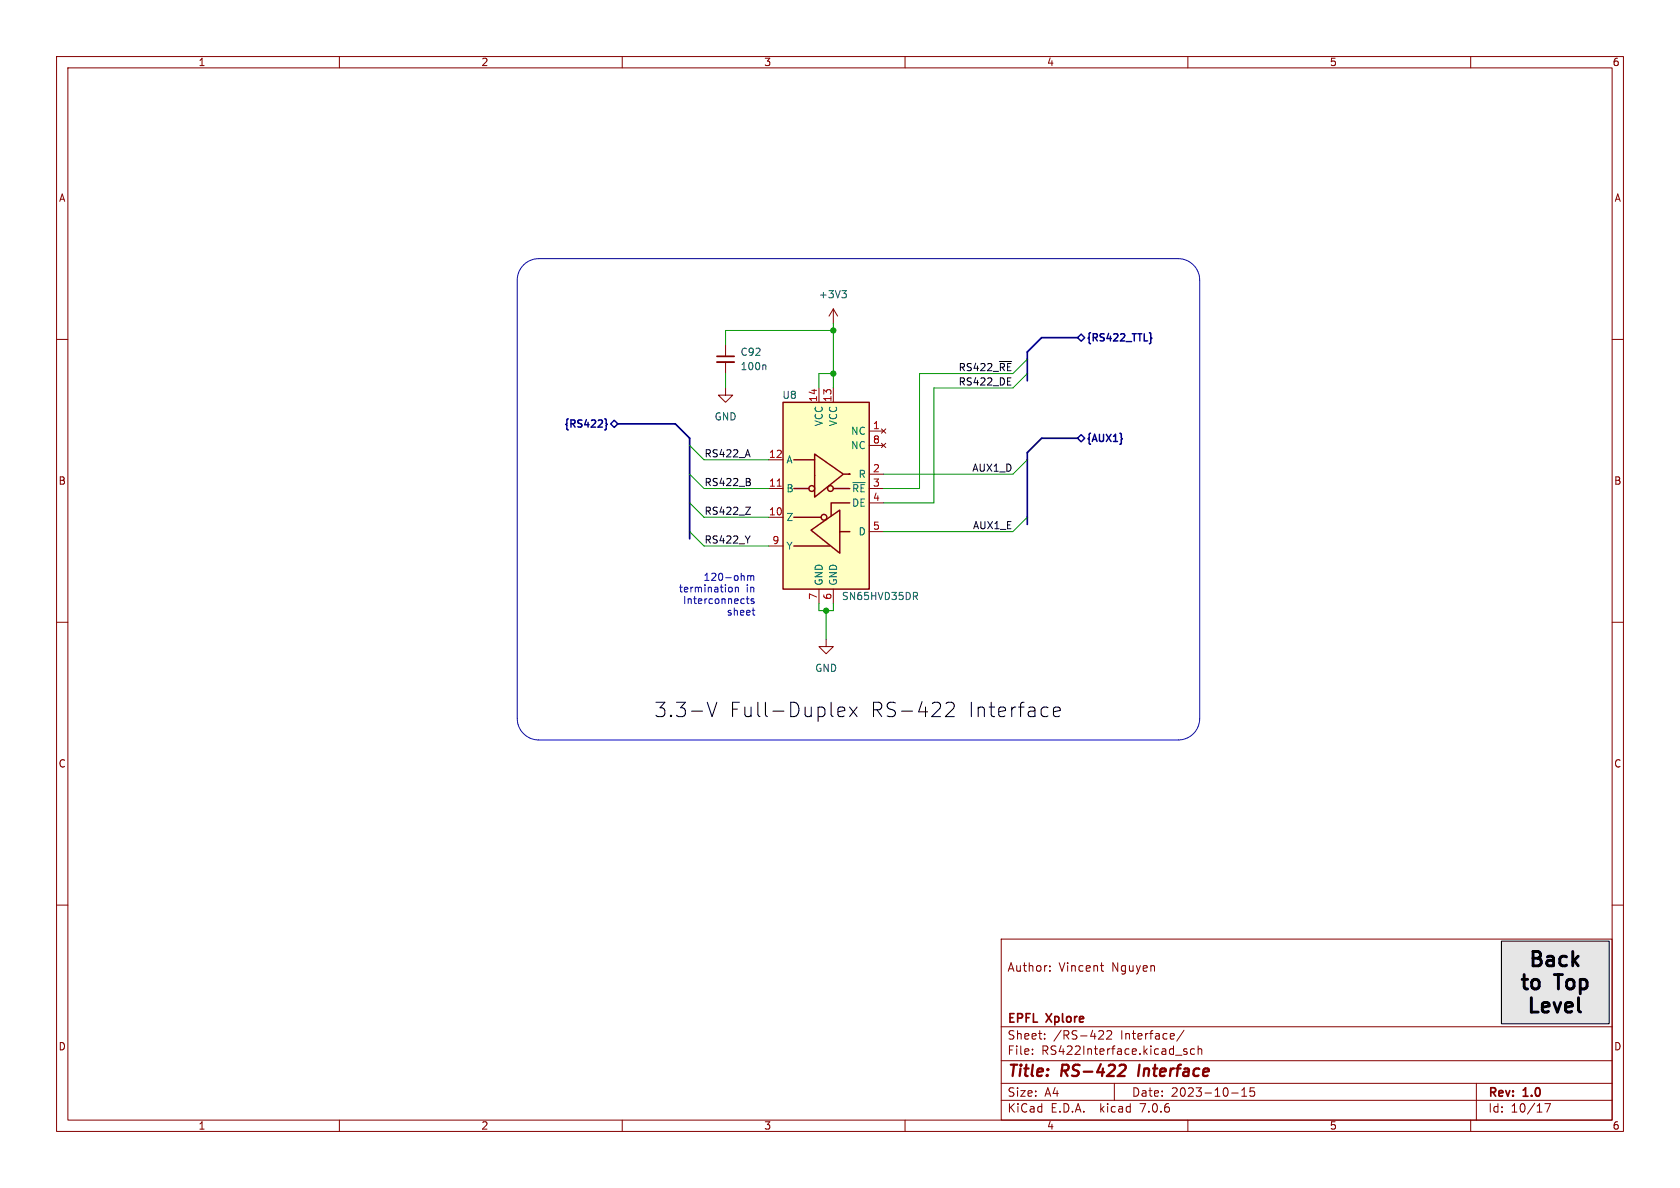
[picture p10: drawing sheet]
<svg xmlns="http://www.w3.org/2000/svg" width="297mm" height="210mm" viewBox="0 0 297 210" stroke-linecap="round" stroke-linejoin="round" font-family="sans-serif">
<g fill="none" stroke="#840000" stroke-width=".18">
<path d="M10 10h277v190h-277zM12 12h273v186h-273zM60 10v2M110 10v2M160 10v2M210 10v2M260 10v2M10 60h2M147.3 54.6v2.6M147.3 54.6l-.7 1.3M147.3 54.6l.8 1.3M285 60h2"/>
<path d="M128.3 68.6v1.3h1.2l-1.2 1.2-1.3-1.2h1.3M128.3 61v2M128.3 64v2M144.8 68.6v2.5M147.3 68.6v2.5M153.7 76.2h2.5M153.7 78.7h2.5M155.8 75.8l.8 .8M155.8 78.4l.8 .7M156.6 75.8l-.8 .8M156.6 78.4l-.8 .7M135.9 91.4h2.5"/>
<path d="M135.9 86.4h2.5M135.9 81.3h2.5M135.9 96.5h2.5M153.7 86.4h2.5M153.7 83.8h2.5M153.7 88.9h2.5M153.7 94h2.5M10 110h2M144.8 104.1v2.6M146 113v1.3h1.3l-1.3 1.3-1.2-1.3h1.2M147.3 104.1v2.6M285 110h2"/>
<path d="M10 160h2M285 160h2M177 166h108v32h-108zM185.6 171.6v.1M185.6 170.8v.1M194.5 170.7h.6M194.7 171.5l.4 .2M60 198v2M110 198v2M160 198v2M177 194.5h108M177 191.5h108"/>
<path d="M177 187.5h108M177 181.5h108M182.5 186.3v.1M182.5 185.5v.1M184.7 183.6v.1M184.7 182.8v.1M194.5 182.2l.5 .1 .1 .3-.9 1.1h.9M195.7 182.3l.5-.1 .3 .1v.3l-.9 1.1h.9M197 191.5v3M209.3 182.1l-1.3 2M209.8 185.5l-.3-.1-.3 .2 .1 .2 .5 .2v.3h-.6M210 198v2"/>
<path d="M211.2 185.5l-.5-.1-.2 .3v.4l.1 .2h.6M211.8 185.5l.2-.1 .4 .1 .1 .9M211.8 184.9v1.5M217.7 193.2h1.2M219.5 193.8h.9M219.5 192.7l.5-.4v1.5M221.7 192.3h-.7v.7l.2-.1h.5l.1 .3-.1 .5-.2 .1-.5-.1M260 198v2M261 191.5v6.5M273.1 195.1h1l-.6 1.5"/>
</g>
<path d="M198 188.3l.7-.1a.45 .45 0 0 1 .3 .6l-.1 .3-1.3 1.1h1.2M201.5 188.2l-.3 2" fill="none" stroke="#840000" stroke-width=".4"/>
<path d="M265.4 166.4h19.1v14.6h-19.1z" fill="#e6e6e6" stroke="#e6e6e6" stroke-width=".18"/>
<path d="M126.7 64h3.1" fill="none" stroke="#840000" stroke-width=".33"/>
<path d="M126.7 63h3.1" fill="none" stroke="#840000" stroke-width=".3"/>
<path d="M148.8 51.4h.8l-.4 .5M149.4 51.9l.2 .2v.3l-.2 .2M135.2 64.5l.2 .2v.7M150.8 85.3h2.1M161.8 105.4l.4 .6M162 104.7l.2 .3-.1 .3-.1 .1" fill="none" stroke="#006464" stroke-width=".18"/>
<path d="M138.4 71.1h15.3v33h-15.3z" fill="#ffffc2" stroke="#ffffc2" stroke-width=".18"/>
<g fill="none" stroke="#840000" stroke-width=".25">
<path d="M138.4 71.1h15.3v33h-15.3zM140.3 86.4h2.7M140.3 96.5h6.4M140.3 91.4h4.9M140.3 81.3h3.7M143.4 93.7l5.1-3.5v7.6zM144 80.3l5.1 3.5-5.1 4.1zM147.3 86.4h2.9M148.6 94h1.6M149.2 83.8h1h-.1M150.2 88.9h-3.3v2.3"/>
<circle cx="143.5" cy="86.4" r=".51"/>
<circle cx="145.7" cy="91.4" r=".51"/>
<circle cx="146.8" cy="86.4" r=".51"/>
</g>
<path d="M137.4 85.9h.7" fill="none" stroke="#a90000" stroke-width=".18"/>
<path d="M190.5 59.7l.6-.6 .7 .6-.7 .6zM203.5 59.7l.1 .1h-.1M106.9 74.1l.3 .1v.6l.2 .2-.2 .2v.6l-.3 .2M108.6 74.3l.6 .6-.6 .7-.7-.7zM190.5 77.5l.6-.7 .7 .7-.7 .6z" fill="none" stroke="#000084" stroke-width=".25"/>
<path d="M178.1 68.1h.6M178.1 66.8h.6M131.8 89.7h.9l-.9 1.2h.9M132.5 85.2l.2 .2-.2 .4M132.5 84.7v.4" fill="none" stroke="#0f0f0f" stroke-width=".18"/>
<path d="M125 124.1l.9 2.6 .8-2.6M148.1 125.8l1.2-.2-.1-.5-.7-.1-.4 .4v.9l.2 .3 .2 .1 .7-.1M150.2 125l1.3 1.7M151.5 125l-1.3 1.7M167.2 124.4l.4-.3h.6a.69 .69 0 0 1 .4 1.1l-1.5 1.5h1.6M186.2 125.8l1.2-.2-.1-.5-.7-.1-.4 .4v.9l.2 .3 .2 .1 .7-.1M265.4 166.4h19.1v14.6h-19.1z" fill="none" stroke="#000" stroke-width=".18"/>
<g fill="none" stroke="#0000c2" stroke-width=".18">
<path d="M92.6 46.8a3.8 3.8 0 0 1 2.6-1.1h113.1a3.8 3.8 0 0 1 3.8 3.8v77.5a3.8 3.8 0 0 1-3.8 3.8h-113.1a3.8 3.8 0 0 1-3.8-3.8v-77.5a3.8 3.8 0 0 1 1.2-2.7zM129 103.8l.3 .1 .2 .1-.1 .5-.4 .1M130 103.9l.2-.1 .3 .1v.7M130 103.8v.8M131.9 105.8h.5M132.1 105.4v1.1l.3 .2M132.2 101.8v.8M132.2 101.9l.3-.1 .2 .1M132.7 101.9l.2-.1h.3l.1 .8M132.7 101.9v.7M133 107.9h.4M133.2 108.7h.2"/>
<path d="M133.3 105.9l-.3-.1-.2 .2v.2l.5 .1v.3h-.5"/>
</g>
<path d="M190.5 59.7h-6.4l-2.5 2.5v5.1M109.2 74.9h10.2l2.5 2.6v17.8M190.5 77.5h-6.4l-2.5 2.5v12.7" fill="none" stroke="#000084" stroke-width=".3"/>
<g fill="none" stroke="#009600" stroke-width=".18">
<path d="M147.3 58.4h-19v2.6M147.3 57.2v11.4M121.9 78.7l2.6 2.6h11.4M128.3 66v2.6M147.3 66h-2.5v2.6M181.6 63.5l-2.5 2.5h-16.5v20.4h-6.4M181.6 66l-2.5 2.6h-14v20.3h-8.9M121.9 83.8l2.6 2.6h11.4M121.9 94l2.6 2.5h11.4M121.9 88.9l2.6 2.5h11.4M181.6 91.4l-2.5 2.6h-22.9M181.6 81.3l-2.5 2.5h-22.9"/>
<path d="M144.8 106.7v1.3h2.5v-1.3M146 108v5"/>
</g>
<g fill="#009600" stroke="#009600" stroke-width=".18">
<circle cx="147.3" cy="58.4" r=".46"/>
<circle cx="146" cy="108" r=".46"/>
<circle cx="147.3" cy="66" r=".46"/>
</g>
<g font-size="3.5">
<text x="115.6" y="127">3.3-V</text>
<text x="128.9" y="127">Full-Duplex</text>
<text x="153.7" y="127">RS-422</text>
<text x="171" y="127">Interface</text>
<text x="269.9" y="171.6">Back</text>
<text x="268.3" y="175.7">to</text>
<text x="269.6" y="179.8">Level</text>
<text x="275" y="175.7">Top</text>
</g>
<g font-size="2.8" fill="#840000">
<text x="178" y="190.9">Title:</text>
<text x="187.7" y="190.9">RS-422</text>
<text x="202.1" y="190.9">Interface</text>
</g>
<g font-size="2.1" fill="#840000">
<text x="178" y="172">Author:</text>
<text x="187.2" y="172">Vincent</text>
<text x="196.6" y="172">Nguyen</text>
<text x="178" y="184">Sheet:</text>
<text x="178" y="181.2">EPFL</text>
<text x="185.1" y="181.2">Xplore</text>
<text x="186.2" y="184">/RS-422</text>
<text x="198.2" y="184">Interface/</text>
<text x="178" y="186.7">File:</text>
<text x="184.1" y="186.7">RS422Interface.kicad_sch</text>
<text x="178" y="196.9">KiCad</text>
<text x="178" y="194.1">Size:</text>
<text x="184.7" y="194.1">A4</text>
<text x="185.7" y="196.9">E.D.A.</text>
<text x="194.6" y="196.9">kicad</text>
<text x="200" y="194.1">Date:</text>
<text x="201.8" y="196.9">7.0.6</text>
<text x="207" y="194.1">2023-10-15</text>
<text x="263" y="194.3">Rev:</text>
<text x="263" y="196.9">Id:</text>
<text x="267.1" y="196.9">10/17</text>
<text x="269.4" y="194.3">1.0</text>
</g>
<g font-size="1.8" fill="#840000">
<text x="35" y="11.9">1</text>
<text x="85" y="11.9">2</text>
<text x="135" y="11.9">3</text>
<text x="185" y="11.9">4</text>
<text x="235" y="11.9">5</text>
<text x="285" y="11.9">6</text>
<text x="10.3" y="35.9">A</text>
<text x="285.3" y="35.9">A</text>
<text x="10.3" y="85.9">B</text>
<text x="285.3" y="85.9">B</text>
<text x="10.3" y="135.9">C</text>
<text x="285.3" y="135.9">C</text>
<text x="10.3" y="185.9">D</text>
<text x="285.3" y="185.9">D</text>
<text x="35" y="199.9">1</text>
<text x="85" y="199.9">2</text>
<text x="135" y="199.9">3</text>
<text x="185" y="199.9">4</text>
<text x="235" y="199.9">5</text>
<text x="285" y="199.9">6</text>
</g>
<g font-size="1.8" fill="#006464">
<text x="144.7" y="52.9">+3V3</text>
<text x="130.8" y="65.6">100n</text>
<text x="130.8" y="63.1">C92</text>
<text x="138.2" y="70.7">U8</text>
<text x="126.2" y="74.5">GND</text>
<text x="145.6" y="75.5" transform="rotate(-90 145.6 75.5)">VCC</text>
<text x="148.2" y="75.5" transform="rotate(-90 148.2 75.5)">VCC</text>
<text x="150.4" y="77.1">NC</text>
<text x="138.9" y="82.1">A</text>
<text x="150.4" y="79.6">NC</text>
<text x="138.9" y="87.2">B</text>
<text x="150.5" y="87.2">~{RE}</text>
<text x="150.5" y="89.8">DE</text>
<text x="151.7" y="84.7">R</text>
<text x="138.9" y="92.3">Z</text>
<text x="151.7" y="94.8">D</text>
<text x="138.9" y="97.4">Y</text>
<text x="145.6" y="103.6" transform="rotate(-90 145.6 103.6)">GND</text>
<text x="148.2" y="103.6" transform="rotate(-90 148.2 103.6)">GND</text>
<text x="148.7" y="106.3">SN65HVD35DR</text>
<text x="144" y="119">GND</text>
</g>
<g font-size="1.8" fill="#0f0f0f">
<text x="169.4" y="65.7">RS422_~{RE}</text>
<text x="169.4" y="68.2">RS422_DE</text>
<text x="124.5" y="80.9">RS422_A</text>
<text x="171.8" y="83.5">AUX1_D</text>
<text x="124.5" y="86">RS422_B</text>
<text x="124.5" y="91.1">RS422_Z</text>
<text x="171.9" y="93.6">AUX1_E</text>
<text x="124.5" y="96.2">RS422_Y</text>
</g>
<g font-size="1.8" fill="#000084">
<text x="192" y="60.7">{RS422_TTL}</text>
<text x="99.5" y="75.9">{RS422}</text>
<text x="192" y="78.5">{AUX1}</text>
</g>
<g font-size="1.8" fill="#a90000">
<text x="144.5" y="71.2" transform="rotate(-90 144.5 71.2)">14</text>
<text x="147.1" y="71.2" transform="rotate(-90 147.1 71.2)">13</text>
<text x="154.2" y="75.9">1</text>
<text x="135.8" y="81">12</text>
<text x="154.2" y="83.6">2</text>
<text x="154.2" y="78.5">8</text>
<text x="135.8" y="86.1">11</text>
<text x="154.2" y="86.1">3</text>
<text x="154.2" y="88.6">4</text>
<text x="135.8" y="91.2">10</text>
<text x="154.2" y="93.7">5</text>
<text x="136.5" y="96.3">9</text>
<text x="144.5" y="106.1" transform="rotate(-90 144.5 106.1)">7</text>
<text x="147.1" y="106.1" transform="rotate(-90 147.1 106.1)">6</text>
</g>
<g font-size="1.8" fill="#0000c2">
<text x="119.9" y="105.1">termination</text>
<text x="120.6" y="107.1">Interconnects</text>
<text x="124.3" y="103">120-ohm</text>
<text x="131.9" y="105.1">in</text>
<text x="128.4" y="109.1">sheet</text>
</g>
</svg>
